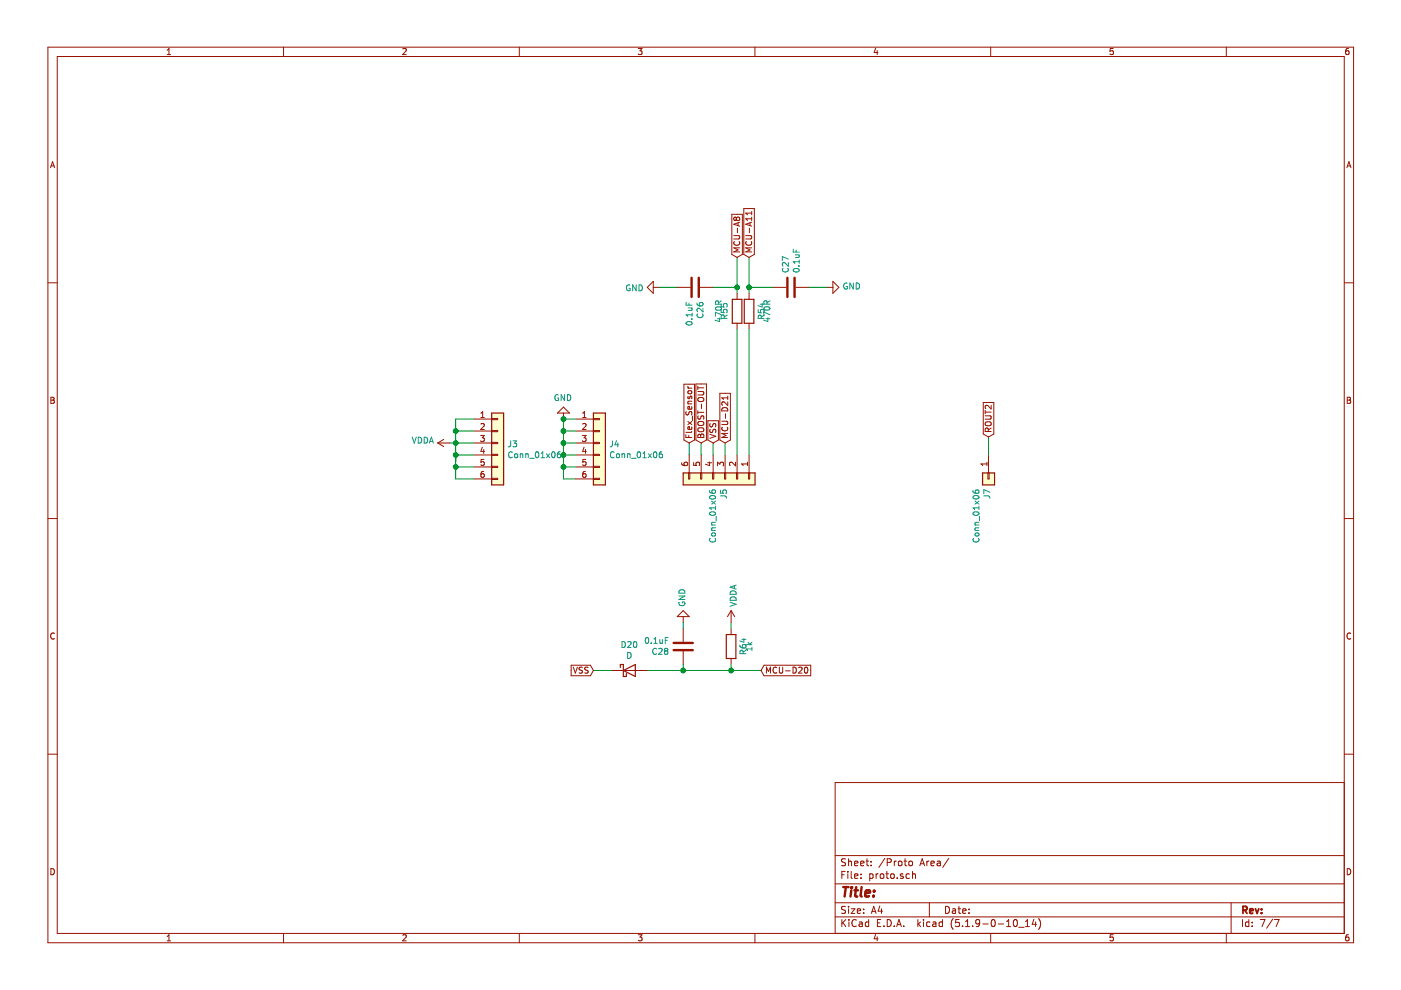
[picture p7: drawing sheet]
EESchema Schematic File Version 4
LIBS:NA6-cache
EELAYER 30 0
EELAYER END
$Descr A4 11693 8268
encoding utf-8
Sheet 7 7
Title ""
Date ""
Rev ""
Comp ""
Comment1 ""
Comment2 ""
Comment3 ""
Comment4 ""
$EndDescr
$Comp
L Connector_Generic:Conn_01x06 J3
U 1 1
P 4150 3700
F 0 "J3" H 4230 3692 50  0000 L CNN
F 1 "Conn_01x06" H 4230 3601 50  0000 L CNN
F 2 "Connector_PinHeader_2.54mm:PinHeader_1x06_P2.54mm_Vertical" H 4150 3700 50  0001 C CNN
F 3 "~" H 4150 3700 50  0001 C CNN
	1    4150 3700
	1    0    0    -1  
$EndComp
$Comp
L Connector_Generic:Conn_01x06 J4
U 1 1
P 5000 3700
F 0 "J4" H 5080 3692 50  0000 L CNN
F 1 "Conn_01x06" H 5080 3601 50  0000 L CNN
F 2 "Connector_PinHeader_2.54mm:PinHeader_1x06_P2.54mm_Vertical" H 5000 3700 50  0001 C CNN
F 3 "~" H 5000 3700 50  0001 C CNN
	1    5000 3700
	1    0    0    -1  
$EndComp
$Comp
L power:VDDA #PWR070
U 1 1
P 3750 3700
F 0 "#PWR070" H 3750 3550 50  0001 C CNN
F 1 "VDDA" V 3768 3828 50  0000 L CNN
F 2 "" H 3750 3700 50  0001 C CNN
F 3 "" H 3750 3700 50  0001 C CNN
	1    3750 3700
	0    -1   -1   0   
$EndComp
Wire Wire Line
	3750 3700 3800 3700
Wire Wire Line
	3950 3500 3800 3500
Wire Wire Line
	3800 3500 3800 3600
Connection ~ 3800 3700
Wire Wire Line
	3800 3700 3950 3700
Wire Wire Line
	3950 3600 3800 3600
Wire Wire Line
	3800 3600 3800 3700
Connection ~ 3800 3600
Wire Wire Line
	3950 3800 3800 3800
Wire Wire Line
	3800 3800 3800 3700
Connection ~ 3800 3800
Wire Wire Line
	3950 4000 3800 4000
Wire Wire Line
	3800 3850 3800 3800
Wire Wire Line
	3800 3800 3800 3900
Wire Wire Line
	3950 3900 3800 3900
Connection ~ 3800 3900
Wire Wire Line
	3800 3900 3800 4000
$Comp
L power:GND #PWR071
U 1 1
P 4700 3500
F 0 "#PWR071" H 4700 3250 50  0001 C CNN
F 1 "GND" H 4705 3327 50  0000 C CNN
F 2 "" H 4700 3500 50  0001 C CNN
F 3 "" H 4700 3500 50  0001 C CNN
	1    4700 3500
	-1   0    0    1   
$EndComp
Wire Wire Line
	4700 3500 4800 3500
Wire Wire Line
	4700 3500 4700 3600
Wire Wire Line
	4700 3600 4800 3600
Connection ~ 4700 3500
Wire Wire Line
	4700 3600 4700 3700
Wire Wire Line
	4700 3700 4800 3700
Connection ~ 4700 3600
Wire Wire Line
	4700 3700 4700 3800
Wire Wire Line
	4700 3800 4800 3800
Connection ~ 4700 3700
Wire Wire Line
	4700 3800 4700 3900
Wire Wire Line
	4700 3900 4800 3900
Connection ~ 4700 3800
Wire Wire Line
	4700 3900 4700 4000
Wire Wire Line
	4700 4000 4800 4000
Connection ~ 4700 3900
$Comp
L Connector_Generic:Conn_01x06 J5
U 1 1
P 6050 4000
F 0 "J5" H 6130 3992 50  0000 L CNN
F 1 "Conn_01x06" H 6130 3901 50  0000 L CNN
F 2 "Connector_PinHeader_2.54mm:PinHeader_1x06_P2.54mm_Vertical" H 6050 4000 50  0001 C CNN
F 3 "~" H 6050 4000 50  0001 C CNN
	1    6050 4000
	0    1    1    0   
$EndComp
Text GLabel 5750 3700 1    50   Input ~ 0
Flex_Sensor
Wire Wire Line
	5750 3700 5750 3800
Text GLabel 5850 3700 1    50   Input ~ 0
BOOST-OUT
Wire Wire Line
	5850 3800 5850 3700
Text GLabel 6050 3700 1    50   Input ~ 0
MCU-D21
Text GLabel 6350 5600 2    50   Input ~ 0
MCU-D20
Wire Wire Line
	5950 3700 5950 3800
Wire Wire Line
	6050 3700 6050 3800
Text GLabel 6250 2150 1    50   Input ~ 0
MCU-A11
Text GLabel 6150 2150 1    50   Input ~ 0
MCU-A8
$Comp
L Device:R R?
U 1 1
P 6250 2600
AR Path="/5CD18D89/5CE3784D" Ref="R?"  Part="1" 
AR Path="/5CDC3535/5CE3784D" Ref="R55"  Part="1" 
F 0 "R55" V 6043 2600 50  0000 C CNN
F 1 "470R" V 6400 2600 50  0000 C CNN
F 2 "Resistor_SMD:R_0805_2012Metric" V 6180 2600 50  0001 C CNN
F 3 "~" H 6250 2600 50  0001 C CNN
F 4 "Panasonic" H 0   -450 50  0001 C CNN "Manufacturer_Name"
F 5 "ERJ-6ENF4700V" H 0   -450 50  0001 C CNN "Manufacturer_Part_Number"
F 6 "https://www.digikey.com/product-detail/en/panasonic-electronic-components/ERJ-6ENF4700V/P470CCT-ND/1746871" H 0   -450 50  0001 C CNN "URL"
F 7 "P470CCT-ND" H 0   -450 50  0001 C CNN "Digikey Part Number"
	1    6250 2600
	1    0    0    -1  
$EndComp
$Comp
L Device:C C?
U 1 1
P 6600 2400
AR Path="/5CD18D89/5CE37853" Ref="C?"  Part="1" 
AR Path="/5CDC3535/5CE37853" Ref="C27"  Part="1" 
F 0 "C27" H 6715 2446 50  0000 L CNN
F 1 "0.1uF" H 6715 2355 50  0000 L CNN
F 2 "Capacitor_SMD:C_0805_2012Metric" H 6638 2250 50  0001 C CNN
F 3 "~" H 6600 2400 50  0001 C CNN
F 4 "Yageo" H 0   -200 50  0001 C CNN "Manufacturer_Name"
F 5 "CC0805KRX7R9BB104" H 0   -200 50  0001 C CNN "Manufacturer_Part_Number"
F 6 "CC0805KRX7R9BB104" H 0   -200 50  0001 C CNN "Part #"
F 7 "https://www.digikey.com.au/product-detail/en/yageo/CC0805KRX7R9BB104/311-1140-1-ND/303050" H 0   -200 50  0001 C CNN "URL"
F 8 "311-1140-1-ND" H 0   -200 50  0001 C CNN "Digikey Part Number"
	1    6600 2400
	0    -1   -1   0   
$EndComp
Wire Wire Line
	6750 2400 6900 2400
Wire Wire Line
	6450 2400 6250 2400
Connection ~ 6250 2400
$Comp
L Device:R R?
U 1 1
P 6150 2600
AR Path="/5CD18D89/5CE3BA92" Ref="R?"  Part="1" 
AR Path="/5CDC3535/5CE3BA92" Ref="R54"  Part="1" 
F 0 "R54" V 5943 2600 50  0000 C CNN
F 1 "470R" V 6300 2600 50  0000 C CNN
F 2 "Resistor_SMD:R_0805_2012Metric" V 6080 2600 50  0001 C CNN
F 3 "~" H 6150 2600 50  0001 C CNN
F 4 "Panasonic" H 0   -450 50  0001 C CNN "Manufacturer_Name"
F 5 "ERJ-6ENF4700V" H 0   -450 50  0001 C CNN "Manufacturer_Part_Number"
F 6 "https://www.digikey.com/product-detail/en/panasonic-electronic-components/ERJ-6ENF4700V/P470CCT-ND/1746871" H 0   -450 50  0001 C CNN "URL"
F 7 "P470CCT-ND" H 0   -450 50  0001 C CNN "Digikey Part Number"
	1    6150 2600
	-1   0    0    1   
$EndComp
$Comp
L Device:C C?
U 1 1
P 5800 2400
AR Path="/5CD18D89/5CE3BA98" Ref="C?"  Part="1" 
AR Path="/5CDC3535/5CE3BA98" Ref="C26"  Part="1" 
F 0 "C26" H 5915 2446 50  0000 L CNN
F 1 "0.1uF" H 5915 2355 50  0000 L CNN
F 2 "Capacitor_SMD:C_0805_2012Metric" H 5838 2250 50  0001 C CNN
F 3 "~" H 5800 2400 50  0001 C CNN
F 4 "Yageo" H 0   -200 50  0001 C CNN "Manufacturer_Name"
F 5 "CC0805KRX7R9BB104" H 0   -200 50  0001 C CNN "Manufacturer_Part_Number"
F 6 "CC0805KRX7R9BB104" H 0   -200 50  0001 C CNN "Part #"
F 7 "https://www.digikey.com.au/product-detail/en/yageo/CC0805KRX7R9BB104/311-1140-1-ND/303050" H 0   -200 50  0001 C CNN "URL"
F 8 "311-1140-1-ND" H 0   -200 50  0001 C CNN "Digikey Part Number"
	1    5800 2400
	0    1    1    0   
$EndComp
Wire Wire Line
	5650 2400 5500 2400
Wire Wire Line
	5950 2400 6150 2400
Wire Wire Line
	6150 2400 6150 2450
Connection ~ 6150 2400
Wire Wire Line
	6250 2750 6250 3800
Wire Wire Line
	6250 2400 6250 2450
Wire Wire Line
	6250 2150 6250 2400
Wire Wire Line
	6150 2150 6150 2400
$Comp
L power:GND #PWR072
U 1 1
P 5500 2400
F 0 "#PWR072" H 5500 2150 50  0001 C CNN
F 1 "GND" V 5505 2272 50  0000 R CNN
F 2 "" H 5500 2400 50  0001 C CNN
F 3 "" H 5500 2400 50  0001 C CNN
	1    5500 2400
	0    1    1    0   
$EndComp
$Comp
L power:GND #PWR073
U 1 1
P 6900 2400
F 0 "#PWR073" H 6900 2150 50  0001 C CNN
F 1 "GND" V 6905 2272 50  0000 R CNN
F 2 "" H 6900 2400 50  0001 C CNN
F 3 "" H 6900 2400 50  0001 C CNN
	1    6900 2400
	0    -1   -1   0   
$EndComp
$Comp
L Device:D_Schottky D20
U 1 1
P 5250 5600
F 0 "D20" H 5250 5816 50  0000 C CNN
F 1 "D" H 5250 5725 50  0000 C CNN
F 2 "Diode_SMD:D_SOD-323" H 5250 5600 50  0001 C CNN
F 3 "~" H 5250 5600 50  0001 C CNN
F 4 "1N4448WXTPMSCT-ND" H 5250 5600 50  0001 C CNN "Digikey Part Number"
F 5 "Micro Commercial Co" H 5250 5600 50  0001 C CNN "Manufacturer_Name"
F 6 "1N4448WX-TP" H 5250 5600 50  0001 C CNN "Manufacturer_Part_Number"
F 7 "https://www.digikey.com/product-detail/en/micro-commercial-co/1N4448WX-TP/1N4448WXTPMSCT-ND/789338" H 5250 5600 50  0001 C CNN "URL"
	1    5250 5600
	1    0    0    -1  
$EndComp
Text GLabel 5950 3700 1    50   Input ~ 0
VSS
Text GLabel 4950 5600 0    50   Input ~ 0
VSS
Wire Wire Line
	4950 5600 5100 5600
Wire Wire Line
	6150 3800 6150 2750
$Comp
L Device:C C?
U 1 1
P 5700 5400
AR Path="/5CD18D89/5EAC15E5" Ref="C?"  Part="1" 
AR Path="/5CDC3535/5EAC15E5" Ref="C28"  Part="1" 
F 0 "C28" H 5815 5446 50  0000 L CNN
F 1 "0.1uF" H 5815 5355 50  0000 L CNN
F 2 "Capacitor_SMD:C_0805_2012Metric" H 5738 5250 50  0001 C CNN
F 3 "~" H 5700 5400 50  0001 C CNN
F 4 "Yageo" H -100 2800 50  0001 C CNN "Manufacturer_Name"
F 5 "CC0805KRX7R9BB104" H -100 2800 50  0001 C CNN "Manufacturer_Part_Number"
F 6 "CC0805KRX7R9BB104" H -100 2800 50  0001 C CNN "Part #"
F 7 "https://www.digikey.com.au/product-detail/en/yageo/CC0805KRX7R9BB104/311-1140-1-ND/303050" H -100 2800 50  0001 C CNN "URL"
F 8 "311-1140-1-ND" H -100 2800 50  0001 C CNN "Digikey Part Number"
	1    5700 5400
	-1   0    0    1   
$EndComp
$Comp
L power:GND #PWR0108
U 1 1
P 5700 5200
F 0 "#PWR0108" H 5700 4950 50  0001 C CNN
F 1 "GND" V 5705 5072 50  0000 R CNN
F 2 "" H 5700 5200 50  0001 C CNN
F 3 "" H 5700 5200 50  0001 C CNN
	1    5700 5200
	-1   0    0    1   
$EndComp
Wire Wire Line
	5700 5200 5700 5250
Wire Wire Line
	5400 5600 5700 5600
Wire Wire Line
	5700 5600 5700 5550
Wire Wire Line
	5700 5600 6100 5600
Connection ~ 5700 5600
$Comp
L Device:R R?
U 1 1
P 6100 5400
AR Path="/5CD18D89/5EAC4BAE" Ref="R?"  Part="1" 
AR Path="/5CDC3535/5EAC4BAE" Ref="R64"  Part="1" 
F 0 "R64" V 6200 5400 50  0000 C CNN
F 1 "1k" V 6250 5400 50  0000 C CNN
F 2 "Resistor_SMD:R_0805_2012Metric_Pad1.15x1.40mm_HandSolder" V 6030 5400 50  0001 C CNN
F 3 "~" H 6100 5400 50  0001 C CNN
F 4 "" H -150 2350 50  0001 C CNN "Manufacturer_Name"
F 5 "" H -150 2350 50  0001 C CNN "Manufacturer_Part_Number"
F 6 "" H -150 2350 50  0001 C CNN "URL"
F 7 "" H -150 2350 50  0001 C CNN "Digikey Part Number"
	1    6100 5400
	1    0    0    -1  
$EndComp
Wire Wire Line
	6100 5550 6100 5600
Connection ~ 6100 5600
Wire Wire Line
	6100 5600 6350 5600
$Comp
L power:VDDA #PWR0109
U 1 1
P 6100 5200
F 0 "#PWR0109" H 6100 5050 50  0001 C CNN
F 1 "VDDA" V 6118 5328 50  0000 L CNN
F 2 "" H 6100 5200 50  0001 C CNN
F 3 "" H 6100 5200 50  0001 C CNN
	1    6100 5200
	1    0    0    -1  
$EndComp
Wire Wire Line
	6100 5200 6100 5250
Text GLabel 8250 3650 1    50   Input ~ 0
ROUT2
$Comp
L Connector_Generic:Conn_01x01 J7
U 1 1
P 8250 4000
F 0 "J7" H 8330 3992 50  0000 L CNN
F 1 "Conn_01x06" H 8330 3901 50  0000 L CNN
F 2 "Connector_PinHeader_2.54mm:PinHeader_1x01_P2.54mm_Vertical" H 8250 4000 50  0001 C CNN
F 3 "~" H 8250 4000 50  0001 C CNN
	1    8250 4000
	0    1    1    0   
$EndComp
Wire Wire Line
	8250 3650 8250 3800
$EndSCHEMATC
